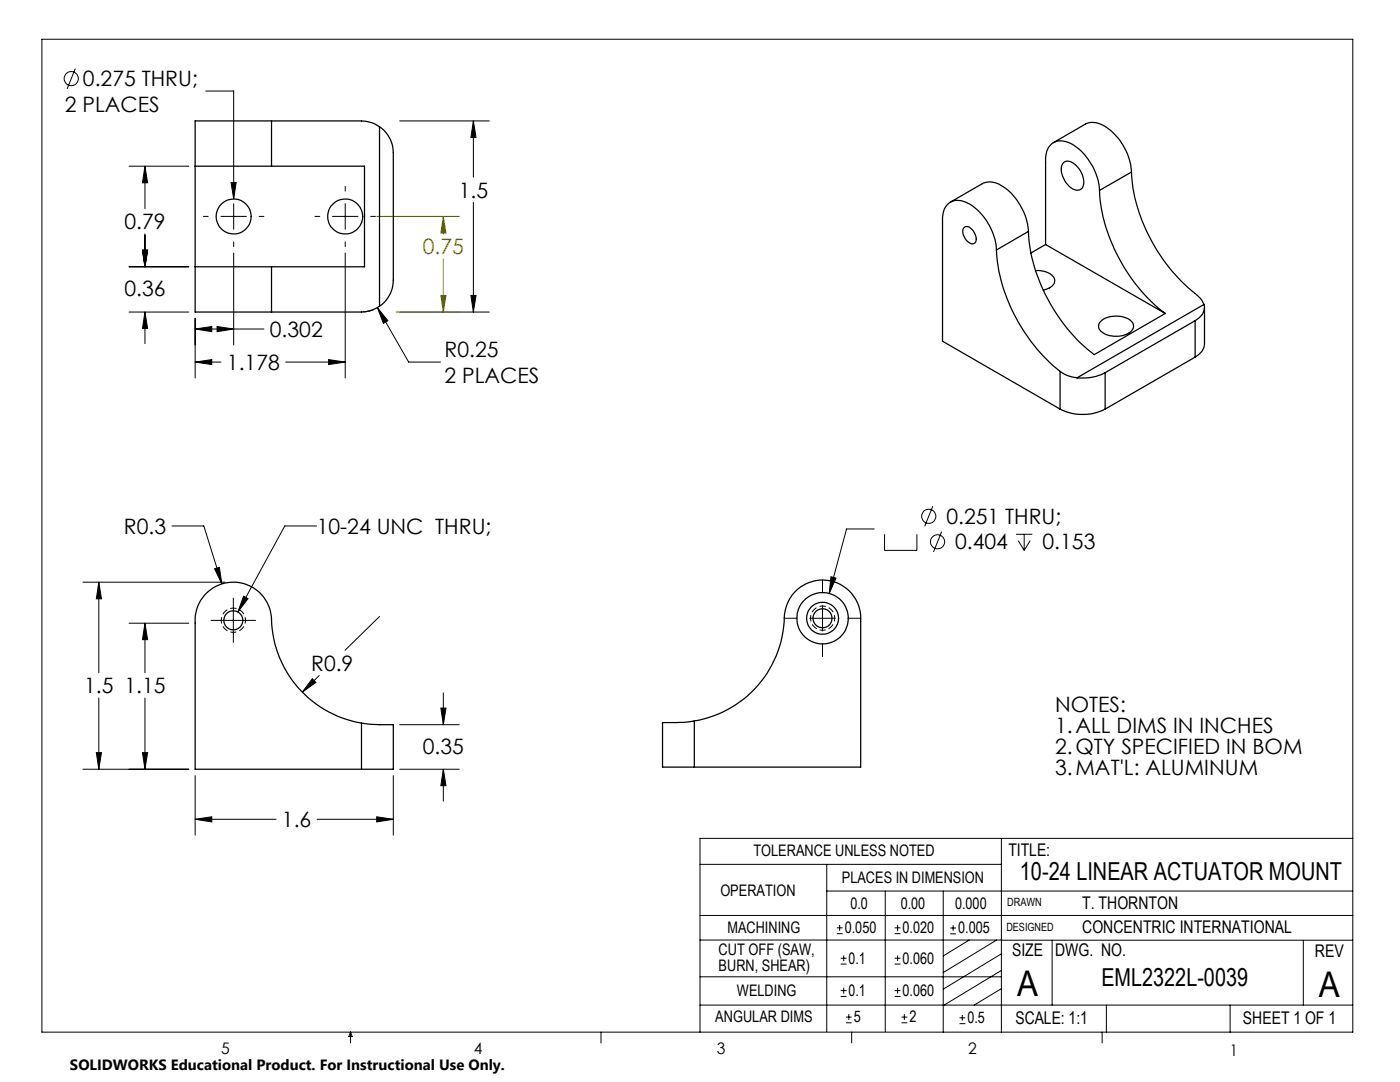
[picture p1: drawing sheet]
<svg xmlns="http://www.w3.org/2000/svg" width="279mm" height="216mm" viewBox="0 0 279 216" stroke-linecap="round" stroke-linejoin="round" font-family="sans-serif">
<g fill="none" stroke="#000" stroke-width=".2">
<path d="M8.4 7.8h261.6v198.2h-261.6zM15 13.7l-1.6 4M41.1 18.2h5.5v21.5M25.8 33.2h11.9M28.9 33.2l.6 3.3h-1.1zM28.9 33.2v8.4M46.1 36.4h1l-.5 3.3zM68.9 37.2v.9M79.8 24.1h17.8M94.5 24.1l.5 3.3h-1zM94.5 24.1v11.2M25.8 53.2h11.9"/>
<path d="M28.4 49.9h1.1l-.6 3.3zM28.9 46.7v6.5M40.6 43.2h1M44.1 43.2h5.1M46.6 40.6v5.2M46.6 48.3v.9M46.6 50.5v18.3M51.7 43.2h1M62.9 43.2h.9M66.4 43.2h5M68.9 40.6v5.2M68.9 48.3v.9"/>
<path d="M68.9 50.5v24.9M74 43.2h.9M94 58.9h1l-.5 3.4zM94.5 40.4v21.9M25.8 62.3h11.9M28.9 62.3l.6 3.2h-1.1zM28.9 62.3v6.3M38.9 65.7l3.4-.5v1zM38.9 72.2l3.4-.4v.9zM38.9 63.5v11.9M38.9 72.2h5.2M38.9 65.7h13.8"/>
<path d="M43.3 65.2l3.3 .5-3.3 .5zM57 72.2h11.9M65.6 71.8l3.3 .4-3.3 .5zM74.7 61.7l-1.1 .4-1.1 .1M75.3 61.4l2.1 2.6-.9 .5zM75.3 61.4l6.3 10.8h6.3M79.8 62.3h17.8M16.5 116.2h28.4M19.7 116.2l.5 3.3h-1zM19.7 116.2v18M34.3 105h6.4l3.6 11.5M42.8 113.5l1-.3 .5 3.3z"/>
<path d="M46.6 119.3v8.9M48.6 119l.9 .5-2 2.6zM63.2 105h-6.4l-9.3 17.1M164.1 115.7v2.6M165.8 115.1l1 .3-1.3 3zM174.5 105.6h-5.6l-3.4 12.8M176.5 106.6v3.2h6.5v-3.2M186.2 101l-1.7 4M187.9 106.1l-1.6 4M202.8 106.6h3.2M203.2 107.9l1.2 1.9M204.4 106.6v3.2"/>
<path d="M205.6 107.9l-1.2 1.9M19.7 139.3v14.2M25.8 124.4h11.9M28.9 124.4l.6 3.2h-1.1zM28.9 124.4v9.8M28.9 139.3v14.2M42.1 123.8h8.9M62.3 135.4l.7 .8-2.7 1.9zM63.7 134.8l-3.4 3.3M75.7 123l-6.8 6.8M88.5 138.3v6.3M156.5 123.4h2.6"/>
<path d="M161.6 123.4h5.1M164.1 120.8v5.1M164.1 128.4v2.6M169.2 123.4h2.6M16.5 153.5h21.2M19.2 150.2h1l-.5 3.3zM28.4 150.2h1.1l-.6 3.3zM38.9 154.8v11.9M78.5 154.8v11.9M79.8 153.5h11.9M79.8 144.6h11.9M88 141.3h1l-.5 3.3z"/>
<path d="M88.5 153.5l.5 3.3h-1zM88.5 153.5v6.3M38.9 163.5l3.4-.5v1zM38.9 163.5h16.2M63.3 163.5h15.2M75.2 163l3.3 .5-3.3 .5zM139.7 172.5h60.1M165 177.8h105M165 172.5v33.3M176.7 177.8v28M188.2 177.8v28.2M199.8 167.3v38.7"/>
<path d="M270 167.3h-130.3v38.7M139.7 182.7h130.3M139.7 187.6h60.2M139.7 194.9h60.1M167 186.3h1.2M167 185.1h1.2M167.6 184.6v1.1M167.8 198.8h1.1M167.8 197.7h1.1M167.8 192.4h1.1M167.8 191.2h1.1M168.4 190.6v1.2"/>
<path d="M168.4 197.1v1.2M178.5 198.8h1.2M178.5 197.7h1.2M178.5 192.4h1.2M178.5 191.2h1.2M178.5 186.3h1.2M178.5 185.1h1.2M179.1 184.6v1.1M179.1 190.6v1.2M179.1 197.1v1.2M189.7 185.2h1.1M189.7 186.3h1.1"/>
<path d="M190.2 184.6v1.1M193.4 187.6l-5.2 3.1M198.9 187.6l-10.7 6.5M199.8 187.6h70.2M199.8 197.3l-5.4 3.3M199.8 193.6l-11.6 7.1M199.8 190.3l-11.6 7.1M210 187.6v13M260.1 187.6v13M70 206v2.1M70 206l.3 .8h-.7zM119.9 206v2.1"/>
<path d="M139.7 200.6h130.3M168.8 204.1h1.2M168.8 203h1.2M169.4 202.4v1.1M170 206v2.1M179.9 204.1h1.2M179.9 203h1.2M180.5 202.4v1.1M191.5 204.3h1.2M191.5 203.1h1.2M192.1 202.5v1.2M220 206v2.1"/>
<path d="M220.8 200.6v5.4M245.5 200.6v5.4"/>
<circle cx="14.2" cy="15.7" r="1.42"/>
<circle cx="185.3" cy="103" r="1.41"/>
<circle cx="187.1" cy="108.1" r="1.41"/>
</g>
<path d="M75.2 43.2h16.5M88 58.9h1l-.5 3.4zM88.5 43.2l.5 3.3h-1zM88.5 43.2v3.5M88.5 51.7v10.6M79.1 62.3h12.6" fill="none" stroke="#808000" stroke-width=".2"/>
<path d="M46.6 126.2a2.41 2.41 0 0 1-2.1-3.6 2.41 2.41 0 0 1 4.1-.2 2.41 2.41 0 0 1-1.8 3.8h-.2M164.2 125.8a2.41 2.41 0 0 0 2.1-3.6 2.41 2.41 0 0 0-4.1-.2 2.41 2.41 0 0 0 1.8 3.8h.2" fill="none" stroke="#000" stroke-width=".2" stroke-dasharray="1.3 .6" stroke-dashoffset=".7" stroke-linecap="butt"/>
<path d="M38.9 163.5l3.4-.5v1zM75.2 163l3.3 .5-3.3 .5zM28.4 150.2h1.1l-.6 3.3zM28.9 124.4l.6 3.2h-1.1zM88 141.3h1l-.5 3.3zM88.5 153.5l.5 3.3h-1zM42.8 113.5l1.5 3-.5-3.3zM19.2 150.2h1l-.5 3.3zM19.7 116.2l.5 3.3h-1zM62.3 135.4l-2 2.7 2.7-1.9zM48.6 119l-1.1 3.1 2-2.6zM94 58.9h1l-.5 3.4zM94.5 24.1l.5 3.3h-1zM46.1 36.4l.5 3.3 .5-3.3zM75.3 61.4l1.2 3.1 .9-.5zM38.9 65.7l3.4-.5v1zM43.3 65.2l3.3 .5-3.3 .5zM38.9 72.2l3.4-.4v.9zM65.6 71.8l3.3 .4-3.3 .5zM28.4 49.9h1.1l-.6 3.3zM28.9 33.2l.6 3.3h-1.1zM28.9 62.3l.6 3.2h-1.1zM28.4 49.9h1.1l-.6 3.3zM165.8 115.1l-.3 3.3 1.3-3z" fill="#000"/>
<path d="M88 58.9h1l-.5 3.4zM88.5 43.2l.5 3.3h-1z" fill="#808000"/>
<g fill="none" stroke="#000" stroke-width=".25">
<path d="M38.9 33.2h15.3M54.2 24.1h-15.3v38.2h15.3M54.2 24.1h17a7 7 0 0 1 4.5 1.2M54.2 33.2h18.5v20h-18.5M54.2 24.1v9.1M75.7 25.3a6.4 6.4 0 0 1 2.8 5.2v25.4a6.2 6.2 0 0 1-2.8 5.2M75.7 25.3v35.8M210.2 28.5l6.4-3.7a4.2 4.2 0 0 1 4.6 .9 12.1 12.1 0 0 1 4.6 8.6M212.2 32.5a1.71 1.71 0 0 1 2.4 .3 4.3 4.3 0 0 1 1.4 4.6 1.51 1.51 0 0 1-2.2 .1 4.6 4.6 0 0 1-1.9-4.6zM219.4 38a34.3 34.3 0 0 0 11.1 22.9l2.1 1.6M219.4 38a11.7 11.7 0 0 0-6.3-9.6 3 3 0 0 0-4.4 2.6v17.8M225.8 34.3a34.2 34.2 0 0 0 10.7 22.5l3.1 2.7 .7 1.2"/>
<path d="M225.8 34.3l-6.4 3.7M38.9 53.2h15.3M54.2 53.2v9.1M189.7 40.3l6.3-3.6a4.3 4.3 0 0 1 4.6 .8 12.3 12.3 0 0 1 4.6 8.7M192.4 45.4a1.3 1.3 0 0 1 1.9 .7 1.86 1.86 0 0 1 .1 2.5 1.99 1.99 0 0 1-2.1-1.6l-.2-.9zM198.9 49.9a11.4 11.4 0 0 0-6.3-9.6 3.1 3.1 0 0 0-4.5 3v24.8l23.5 13.5M198.9 49.9a34.5 34.5 0 0 0 12.7 24.2M205.2 46.2a34.1 34.1 0 0 0 9.7 21.5l3.5 3.1 14.2-8.3M205.2 46.2l-6.3 3.7M206.7 54a3.6 3.6 0 0 1 3.8 1.7 1.94 1.94 0 0 1-1.7 2l-.6 .2M208.7 48.8l23.9 13.7M208.7 48.8l-3 1.7"/>
<path d="M75.7 61.1a7.9 7.9 0 0 1-5.5 1.2h-16M211.6 74.1a6.6 6.6 0 0 0 3.3 1.3M211.6 74.1v7.5M219.5 64.3a4.9 4.9 0 0 1 6.3-.1 1.44 1.44 0 0 1-.6 2.3 5 5 0 0 1-5.7-.6l-.2-.7zM220.6 74.4a9.8 9.8 0 0 1-5.7 1M220.6 74.4v7.2M238.5 64l-17.9 10.4M238.5 64v7.3M238.5 71.3l-17.9 10.3M240.3 60.7a2.92 2.92 0 0 1-1.8 3.3M240.3 60.7l-25.4 14.7M240.4 61.4v7.3a3.1 3.1 0 0 1-1.9 2.6"/>
<path d="M211.6 81.6a10.1 10.1 0 0 0 9 0M72.1 144.3a21.6 21.6 0 0 1-17.9-21.3 7.6 7.6 0 0 0-8.3-6.8 7.6 7.6 0 0 0-7 8.2v29.1h33.2M72.1 144.3l2.1 .2 4.3 .1v8.9h-6.4M72.1 144.3v9.2M138.6 143.9a21.6 21.6 0 0 0 18-21.3 7.6 7.6 0 0 1 8.2-6.8 7.6 7.6 0 0 1 7 8.1v29.2h-33.2M138.6 143.9l-2.3 .2-4.1 .1v8.9h6.4M138.6 143.9v9.2"/>
<circle cx="46.6" cy="43.2" r="3.5"/>
<circle cx="68.9" cy="43.2" r="3.5"/>
<circle cx="46.6" cy="123.8" r="1.9"/>
<circle cx="164.2" cy="123.4" r="1.91"/>
<circle cx="164.2" cy="123.4" r="5.1"/>
<circle cx="164.2" cy="123.4" r="3.2"/>
</g>
<g font-size="7.1">
<text x="203" y="198.7">A</text>
<text x="263.2" y="198.9">A</text>
</g>
<g font-size="4.9">
<text x="203.5" y="175.7">10-24 LINEAR ACTUATOR MOUNT</text>
<text x="219.8" y="196.7">EML2322L-0039</text>
</g>
<g font-size="4.2">
<text x="16.6" y="17.2">0.275 THRU;</text>
<text x="12.9" y="22.3">2 PLACES</text>
<text x="91.6" y="39.4">1.5</text>
<text x="24.9" y="45.7">0.79</text>
<text x="24.9" y="59.1">0.36</text>
<text x="53.9" y="67.2">0.302</text>
<text x="88.7" y="71.3">R0.25</text>
<text x="45.3" y="73.8">1.178</text>
<text x="88.7" y="76.4">2 PLACES</text>
<text x="24.7" y="106.5">R0.3</text>
<text x="63.2" y="106.5">10-24 UNC THRU;</text>
<text x="188.9" y="104.6">0.251 THRU;</text>
<text x="190.6" y="109.6">0.404</text>
<text x="208.1" y="109.6">0.153</text>
<text x="62.1" y="133.9">R0.9</text>
<text x="16.8" y="138.3">1.5 1.15</text>
<text x="210.6" y="142">NOTES:</text>
<text x="210.6" y="146.2">1.ALL DIMS IN INCHES</text>
<text x="84.4" y="150.4">0.35</text>
<text x="210.6" y="150.4">2.QTY SPECIFIED IN BOM</text>
<text x="210.6" y="154.6">3.MAT'L: ALUMINUM</text>
<text x="56.3" y="165.1">1.6</text>
</g>
<text font-size="4.2" fill="#808000" x="84.4" y="50.8">0.75</text>
<g font-size="3.5">
<text x="201.2" y="170.7">TITLE:</text>
<text x="216" y="181.4">T. THORNTON</text>
<text x="202" y="190.8">SIZE</text>
<text x="210.6" y="190.8">DWG. NO.</text>
<text x="216" y="186.2">CONCENTRIC INTERNATIONAL</text>
<text x="262.4" y="190.9">REV</text>
<text x="202.7" y="204.4">SCALE: 1:1</text>
<text x="248.1" y="204.4">SHEET 1 OF 1</text>
</g>
<g font-size="3.2">
<text x="150.4" y="170.8">TOLERANCE UNLESS NOTED</text>
<text x="143.8" y="178.9">OPERATION</text>
<text x="168" y="176.2">PLACES IN DIMENSION</text>
<text x="169.7" y="181.4">0.0</text>
<text x="179.8" y="181.4">0.00</text>
<text x="190.6" y="181.4">0.000</text>
<text x="143.4" y="190.5">CUT OFF (SAW,</text>
<text x="145.2" y="186.2">MACHINING</text>
<text x="168.6" y="186.2">0.050</text>
<text x="180.1" y="186.2">0.020</text>
<text x="191.2" y="186.2">0.005</text>
<text x="143.4" y="193.7">BURN, SHEAR)</text>
<text x="169.4" y="192.3">0.1</text>
<text x="180.1" y="192.3">0.060</text>
<text x="147.1" y="198.7">WELDING</text>
<text x="169.4" y="198.7">0.1</text>
<text x="180.1" y="198.7">0.060</text>
<text x="142.8" y="204">ANGULAR DIMS</text>
<text x="170.4" y="204">5</text>
<text x="181.5" y="204">2</text>
<text x="193.1" y="204.2">0.5</text>
<text x="44.2" y="210.4">5</text>
<text x="94.6" y="210.3">4</text>
<text x="143.1" y="210.4">3</text>
<text x="193.2" y="210.3">2</text>
<text x="245.4" y="210.6">1</text>
</g>
<text font-size="3" x="14" y="213.5">SOLIDWORKS Educational Product. For Instructional Use Only.</text>
<g font-size="2.3">
<text x="200.8" y="185.7">DESIGNED</text>
<text x="201" y="180.9">DRAWN</text>
</g>
</svg>
